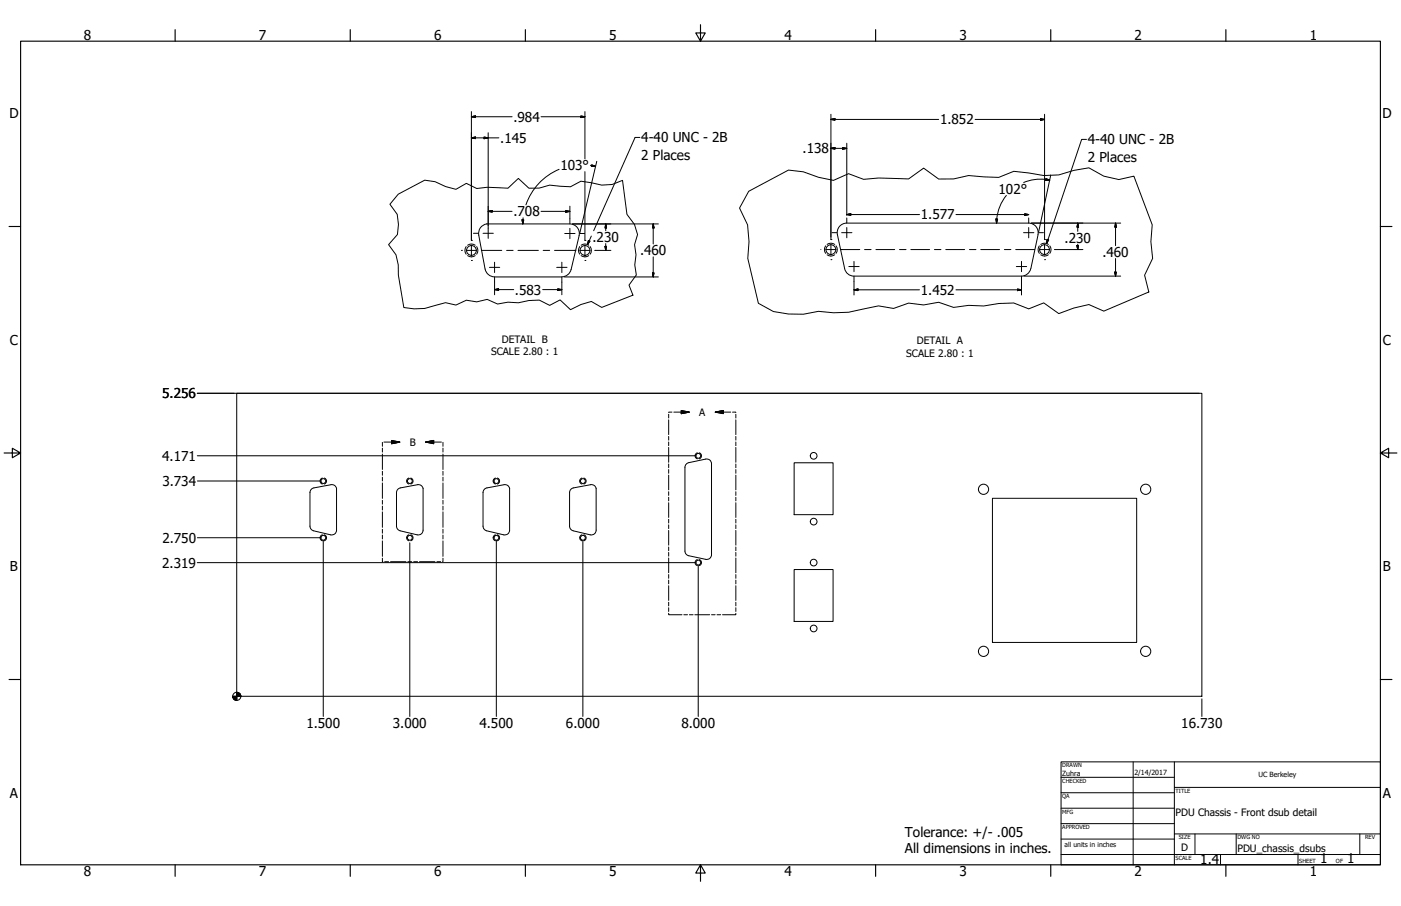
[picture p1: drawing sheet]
<svg xmlns="http://www.w3.org/2000/svg" width="864mm" height="559mm" viewBox="0 0 864 559" stroke-linecap="round" stroke-linejoin="round" font-family="sans-serif">
<!-- layer: Visible (ANSI) -->
<g fill="none" stroke="#000" stroke-width=".62">
<path d="M300 138l-3 1-1 2-1 1v3M300 138h51a6 6 0 0 1 6 7l-5 21a6 6 0 0 1-6 5M634 138a6 6 0 0 1 6 7l-5 21a6 6 0 0 1-5 4h-104a6 6 0 0 1-5-4l-5-21M634 138h-112a6 6 0 0 0-6 7M295 145l4 21a6 6 0 0 0 6 5h41M146 243h595v186h-595zM490 285h24v32h-24zM192 302l1-1 11-2h2l1 1v27a3 3 0 0 1-3 3l-11-3-2-1v-22zM245 302l2-1 11-2h2l1 1v27a3 3 0 0 1-4 3l-10-3-2-1-1-22zM299 302l1-1 11-2h2l1 1v27a3 3 0 0 1-3 3l-11-3-2-1v-22zM353 301l-1 1-1 2v22l2 1 11 3a3 3 0 0 0 3-3v-27l-1-1h-1l-11 2M612 307h89v89h-89z"/>
<path d="M422 340l1 2 1 1 11 2a3 3 0 0 0 4-3v-56a3 3 0 0 0-4-3l-11 3-2 2v52M490 351h24v32h-24z"/>
<circle cx="291" cy="154" r="3"/>
<circle cx="361" cy="154" r="3"/>
<circle cx="512" cy="154" r="3"/>
<circle cx="644" cy="154" r="3"/>
<circle cx="199" cy="297" r="1.5"/>
<circle cx="253" cy="297" r="1.5"/>
<circle cx="306" cy="297" r="1.5"/>
<circle cx="359" cy="297" r="1.5"/>
<circle cx="430" cy="281" r="1.5"/>
<circle cx="502" cy="281" r="2.1"/>
<circle cx="606" cy="302" r="3"/>
<circle cx="706" cy="302" r="3"/>
<circle cx="199" cy="332" r="1.5"/>
<circle cx="253" cy="332" r="1.5"/>
<circle cx="306" cy="332" r="1.5"/>
<circle cx="359" cy="332" r="1.5"/>
<circle cx="502" cy="322" r="2.1"/>
<circle cx="430" cy="347" r="1.5"/>
<circle cx="502" cy="347" r="2.1"/>
<circle cx="502" cy="388" r="2.1"/>
<circle cx="606" cy="402" r="3"/>
<circle cx="706" cy="402" r="3"/>
</g>
<!-- layer: Hidden Narrow (ANSI) -->
<g fill="none" stroke="#000" stroke-width=".62">
<path d="M287 152a4 4 0 0 0 0 5M288 158a4 4 0 0 0 5 0M288 151a4 4 0 0 1 5 0M294 152a4 4 0 0 1 0 5M357 152a4 4 0 0 0 0 5M358 158a4 4 0 0 0 5 0M358 151a4 4 0 0 1 5 0M364 152a4 4 0 0 1 0 5M509 152a4 4 0 0 0 0 4M510 157a4 4 0 0 0 5 0M510 151a4 4 0 0 1 5 0M515 152a4 4 0 0 1 0 4"/>
<path d="M641 152a4 4 0 0 0 0 4M642 157a4 4 0 0 0 4 0M642 151a4 4 0 0 1 4 0M647 152a4 4 0 0 1 0 4M430 279a2 2 0 0 0-2 2 2 2 0 0 0 2 2M431 279a2 2 0 0 1 1 2 2 2 0 0 1-1 2M199 295a2 2 0 0 0-2 2 2 2 0 0 0 2 2M200 295a2 2 0 0 1 1 2 2 2 0 0 1-1 2M252 295a2 2 0 0 0-1 2 2 2 0 0 0 1 2M253 295a2 2 0 0 1 2 2 2 2 0 0 1-2 2M305 295a2 2 0 0 0-1 2 2 2 0 0 0 1 2M307 295a2 2 0 0 1 1 2 2 2 0 0 1-1 2"/>
<path d="M359 295a2 2 0 0 0-2 2 2 2 0 0 0 2 2M360 295a2 2 0 0 1 1 2 2 2 0 0 1-1 2M199 330a2 2 0 0 0-2 2 2 2 0 0 0 2 2M200 330a2 2 0 0 1 1 2 2 2 0 0 1-1 2M252 330a2 2 0 0 0-1 2 2 2 0 0 0 1 2M253 330a2 2 0 0 1 2 2 2 2 0 0 1-2 2M305 330a2 2 0 0 0-1 2 2 2 0 0 0 1 2M307 330a2 2 0 0 1 1 2 2 2 0 0 1-1 2M359 330a2 2 0 0 0-2 2 2 2 0 0 0 2 2M360 330a2 2 0 0 1 1 2 2 2 0 0 1-1 2M430 345a2 2 0 0 0-2 2 2 2 0 0 0 2 2M431 345a2 2 0 0 1 1 2 2 2 0 0 1-1 2"/>
</g>
<!-- layer: Break Line (ANSI) -->
<path d="M245 120l17-9 6 1 7 3 6 2 6-4 7 3h6h13l7-6 6 6h6l7-2 13 1 6-3 13 2h6l7-3 2 21 5 6 2 7-2 6 1 6-1 6 1 7-4 6 2 6-19 8-7-4-6 2-6 3-7-6-6 3-7-3h-6l-6 2-7-1-6 2-7-3-6 1-7-1-6 3-6-1-13 3h-7h-6l-3-20-1-7-1-6-4-6 5-6 1-7-1-6-5-6zM462 118l24-13 9 1 10 3 9 2 9-4 9 4 10-1h18l9-6 10 6h9l9-2 19 1 9-3 18 2h10l9-3 9-1 9 5 10 2 9-2 11 30-1 10 2 10-5 11 2 10-28 12-9-4-9 2-9 3-10-6-9 3-9-3h-9l-10 2-9-1-9 2-9-4-10 2-9-1-9 3-9-1-19 4h-9l-9-1-10 2h-9l-9-2-10-5-6-28 1-10-1-10-5-11z" fill="none" stroke="#000" stroke-width=".62"/>
<!-- layer: Detail Boundary (ANSI) -->
<g fill="none" stroke="#000" stroke-width=".62">
<path d="M412 256v2M412 259v9M414 254h-2M415 254h10M420 253l5 1-5 1zM441 254l5-1v2zM441 254h9M452 254h2M454 256v2M454 259v9M236 273v2M236 276v3"/>
<path d="M237 273h9M241 272l5 1-5 1zM262 273l5-1v2zM262 273h10M273 273v2M273 276v3M412 269v2M412 273v2M412 276v9M454 269v2M454 273v2M454 276v9"/>
<path d="M236 280v10M236 291v2M236 294v3M236 298v9M273 280v10M273 291v2M273 294v3M273 298v9M412 286v2M412 290v2M412 293v9M454 286v2"/>
<path d="M454 290v2M454 293v9M236 309v2M236 312v3M236 316v9M273 309v2M273 312v3M273 316v9M412 303v3M412 307v2M412 310v9M454 303v3"/>
<path d="M454 307v2M454 310v9M236 326v3M236 330v2M236 334v9M273 326v3M273 330v2M273 334v9M412 320v3M412 324v2M412 327v9M412 337v3"/>
<path d="M454 320v3M454 324v2M454 327v9M454 337v3M236 344v2M237 346h3M241 346h9M251 346h3M255 346h2M259 346h9M269 346h3M273 344v2"/>
<path d="M412 341v2M412 344v9M412 354v3M412 358v2M454 341v2M454 344v9M454 354v3M454 358v2M412 378v1h8M412 361v9M412 371v3M412 375v2"/>
<path d="M422 379h2M425 379h2M428 379h9M439 379h2M442 379h2M454 378v1h-9M454 361v9M454 371v3M454 375v2"/>
</g>
<path d="M420 255l5-1zM420 253l5 1-5 1zM441 254l5-1zM441 254l5-1v2zM241 274l5-1zM241 272l5 1-5 1zM262 273l5-1zM262 273l5-1v2z" fill="#000" stroke="#000" stroke-width=".62"/>
<!-- layer: Border (ANSI) -->
<g fill="none" stroke="#000" stroke-width=".7">
<path d="M108 18v7M216 18v7M324 18v7M432 15v10l-3-5h6l-3 5M540 18v7M648 18v7M756 18v7M13 25h838v508h-838zM6 140h7M851 140h7M3 279h10l-5-3v6l5-3M851 279l5 3v-6l-5 3h10"/>
<path d="M6 419h7M851 419h7M108 533v8M216 533v8M324 533v8M432 533l3 5h-6l3-5v11M540 533v8M648 533v8M756 533v8"/>
</g>
<!-- layer: Title (ANSI) -->
<g fill="none" stroke="#000" stroke-width=".62">
<path d="M654 470h197v63h-197zM654 479h70M698 470v63M724 470v63M654 489h70M654 498h70M724 486h127M654 508h70M654 518h70M724 514h127M737 514v13M762 514v13"/>
<path d="M838 514v13M654 527h197M752 527v6M800 527v6"/>
</g>
<!-- layer: Dimension (ANSI) -->
<g fill="none" stroke="#000" stroke-width=".62">
<path d="M291 72h2v1zM291 72h25M291 69v79M334 72h27M358 72h3l-3 1zM361 69v29M512 74l3-1v1zM512 74h67M512 70v78M601 74h43M641 73l3 1h-3zM644 70v78"/>
<path d="M291 85h2v1zM291 85h17M298 85h3l-3 1zM301 82v59M368 100l-11 44M512 92h10M512 92l3-1v1zM519 91l3 1h-3zM522 88v45M345 104a36 36 0 0 0-21 22M361 106v42M364 102h1"/>
<path d="M365 102l2 1M365 102l2 1h-2zM645 110l2 1h-3zM647 111h-8l-8 2M648 108l-8 35M301 130h2v1zM301 130h15M322 136h1l-1 2zM322 134v4M334 130h17M349 130h2l-2 1zM351 127v8"/>
<path d="M353 138h53M373 138l1 3h-1zM373 138v4M403 138v3h-1zM403 138v12M522 132h2v1zM522 132h45M589 132h45M614 135h1l-1 3zM620 120l-2 5-2 4-2 9M632 132h2l-2 1zM636 138h55"/>
<path d="M664 138l1 2h-1zM664 138v5M688 138v2h-1zM688 138v14M367 154h10M373 152h1l-1 2zM373 150v4M403 158v13M650 154h18M664 151h1l-1 3zM664 151v3M688 159v11"/>
<path d="M305 179l2-1v1zM305 179h12M305 174v8M335 179h11M344 178l2 1h-2zM346 174v8M348 171h58M402 168h1v3zM526 179l3-1v1zM526 179h41M526 173v9M589 179h41"/>
<path d="M627 178l3 1h-3zM630 173v9M631 170h60M687 168h1v2zM144 243h-22h617M122 281h307M122 297h76M122 332h76M199 333v109M253 335v107M306 333v109M359 333v109"/>
<path d="M122 347h307M430 349v93M741 431v11"/>
<circle cx="146" cy="429" r="2.5"/>
</g>
<g fill="#000" stroke="#000" stroke-width=".62">
<path d="M291 72h2zM291 72h2v1zM358 73l3-1zM358 72h3l-3 1zM512 74l3-1zM512 74l3-1v1zM641 74h3zM641 73l3 1h-3zM291 85h2zM291 85h2v1zM298 86l3-1zM298 85h3l-3 1z"/>
<path d="M512 92l3-1zM512 92l3-1v1zM519 92h3zM519 91l3 1h-3zM365 103h2zM365 102l2 1h-2zM644 111h3zM645 110l2 1h-3zM301 130h2zM301 130h2v1zM322 136v2zM322 136h1l-1 2z"/>
<path d="M349 131l2-1zM349 130h2l-2 1zM522 132h2zM522 132h2v1zM614 135v3zM614 135h1l-1 3zM632 133l2-1zM632 132h2l-2 1zM373 152v2zM373 152h1l-1 2zM373 138l1 3zM373 138l1 3h-1z"/>
<path d="M403 138v3zM403 138v3h-1zM664 151v3zM664 151h1l-1 3zM664 138l1 2zM664 138l1 2h-1zM688 138v2zM688 138v2h-1zM305 179l2-1zM305 179l2-1v1zM344 179h2zM344 178l2 1h-2z"/>
<path d="M402 168l1 3zM402 168h1v3zM526 179l3-1zM526 179l3-1v1zM627 179h3zM627 178l3 1h-3zM687 168l1 2zM687 168h1v2zM143 429l1 2zM143 429l2 3zM143 429l3 3h-1zM146 429h2z"/>
<path d="M146 427l2 2h-2zM146 427v5zM143 429h3v3zM143 429h3zM148 428v1zM147 427l1 2zM146 427h1l1 2z"/>
</g>
<!-- layer: Center Mark (ANSI) -->
<g fill="none" stroke="#000" stroke-width=".62">
<path d="M351 135v3M522 134v3M634 134v3M291 148h.1M291 151v7M292 144h3M298 144h6M301 141v6M351 141v3h-3M354 144h-3v3M357 144h3M361 148h.1"/>
<path d="M361 151v7M512 148h.1M512 151v6M513 144h3M519 144h6M522 140v7M634 140v4h-3M637 144h-3v3M640 144h3M644 148h.1M644 151v6M291 161h.1"/>
<path d="M302 165h6M305 162v6M305 171v3M343 165h7M346 162v6M346 171v3M361 161h.1M512 160h.1M523 164h7M526 161v7M526 171v2M626 164h7"/>
<path d="M630 161v7M630 171v2M644 160h.1"/>
</g>
<!-- layer: Centerline (ANSI) -->
<g fill="none" stroke="#000" stroke-width=".62">
<path d="M284 154h.1M287 154h7M297 154h12M312 154h4M319 154h13M335 154h4M342 154h12M354 154h.1M357 154h7M367 154h.1M506 154h.1M509 154h6"/>
<path d="M518 154h.1M518 154h12M533 154h4M540 154h11M554 154h4M561 154h12M576 154h4M583 154h12M598 154h4M605 154h11M619 154h4M626 154h12"/>
<path d="M641 154h6M650 154h.1"/>
</g>
<!-- layer: Symbol (ANSI) -->
<path d="M394 85h-3l-25 57M670 86h-3l-22 64M363 148l1 1-2 2zM364 146l-2 5M645 148h1l-1 2z" fill="none" stroke="#000" stroke-width=".62"/>
<path d="M363 148l-1 3zM363 148l1 1-2 2zM645 148v2zM645 148h1l-1 2z" fill="#000" stroke="#000" stroke-width=".62"/>
<g font-size="8.4">
<text x="52" y="24">8</text>
<text x="160" y="24">7</text>
<text x="268" y="24">6</text>
<text x="376" y="24">5</text>
<text x="483" y="24">4</text>
<text x="591" y="24">3</text>
<text x="699" y="24">2</text>
<text x="807" y="24">1</text>
<text x="6" y="73">D</text>
<text x="316" y="75">.984</text>
<text x="579" y="77">1.852</text>
<text x="852" y="73">D</text>
<text x="308" y="88">.145</text>
<text x="395" y="88">4-40 UNC - 2B</text>
<text x="671" y="89">4-40 UNC - 2B</text>
<text x="495" y="95">.138</text>
<text x="395" y="98">2 Places</text>
<text x="671" y="100">2 Places</text>
<text x="345" y="105">103°</text>
<text x="616" y="120">102°</text>
<text x="316" y="133">.708</text>
<text x="568" y="135">1.577</text>
<text x="365" y="149">.230</text>
<text x="656" y="150">.230</text>
<text x="395" y="157">.460</text>
<text x="680" y="158">.460</text>
<text x="317" y="182">.583</text>
<text x="568" y="182">1.452</text>
<text x="6" y="213">C</text>
<text x="852" y="213">C</text>
<text x="100" y="246">5.256</text>
<text x="100" y="284">4.171</text>
<text x="100" y="300">3.734</text>
<text x="100" y="335">2.750</text>
<text x="6" y="352">B</text>
<text x="100" y="350">2.319</text>
<text x="852" y="352">B</text>
<text x="189" y="449">1.500</text>
<text x="242" y="449">3.000</text>
<text x="296" y="449">4.500</text>
<text x="349" y="449">6.000</text>
<text x="420" y="449">8.000</text>
<text x="728" y="449">16.730</text>
<text x="6" y="492">A</text>
<text x="852" y="492">A</text>
<text x="558" y="516">Tolerance: +/- .005</text>
<text x="558" y="526">All dimensions in inches.</text>
<text x="740" y="533">1.4</text>
<text x="814" y="533">1</text>
<text x="830" y="533">1</text>
<text x="52" y="541">8</text>
<text x="160" y="541">7</text>
<text x="268" y="541">6</text>
<text x="376" y="541">5</text>
<text x="483" y="541">4</text>
<text x="591" y="541">3</text>
<text x="699" y="541">2</text>
<text x="807" y="541">1</text>
</g>
<g font-size="6.3">
<text x="309" y="211">DETAIL B</text>
<text x="565" y="212">DETAIL A</text>
<text x="303" y="219">SCALE 2.80 : 1</text>
<text x="559" y="220">SCALE 2.80 : 1</text>
<text x="431" y="256">A</text>
<text x="253" y="275">B</text>
<text x="725" y="503">PDU Chassis - Front dsub detail</text>
<text x="728" y="525">D</text>
<text x="763" y="525">PDU_chassis_dsubs</text>
</g>
<g font-size="4.4">
<text x="655" y="479">Zuhra</text>
<text x="699" y="478">2/14/2017</text>
<text x="776" y="479">UC Berkeley</text>
</g>
<text font-size="4.2" x="656" y="522">all units in inches</text>
<g font-size="3.5">
<text x="655" y="473">DRAWN</text>
<text x="655" y="483">CHECKED</text>
<text x="725" y="489">TITLE</text>
<text x="655" y="492">QA</text>
<text x="655" y="502">MFG</text>
<text x="655" y="511">APPROVED</text>
<text x="727" y="518">SIZE</text>
<text x="763" y="518">DWG NO</text>
<text x="841" y="518">REV</text>
<text x="725" y="530">SCALE</text>
<text x="801" y="533">SHEET</text>
<text x="824" y="533">OF</text>
</g>
</svg>
